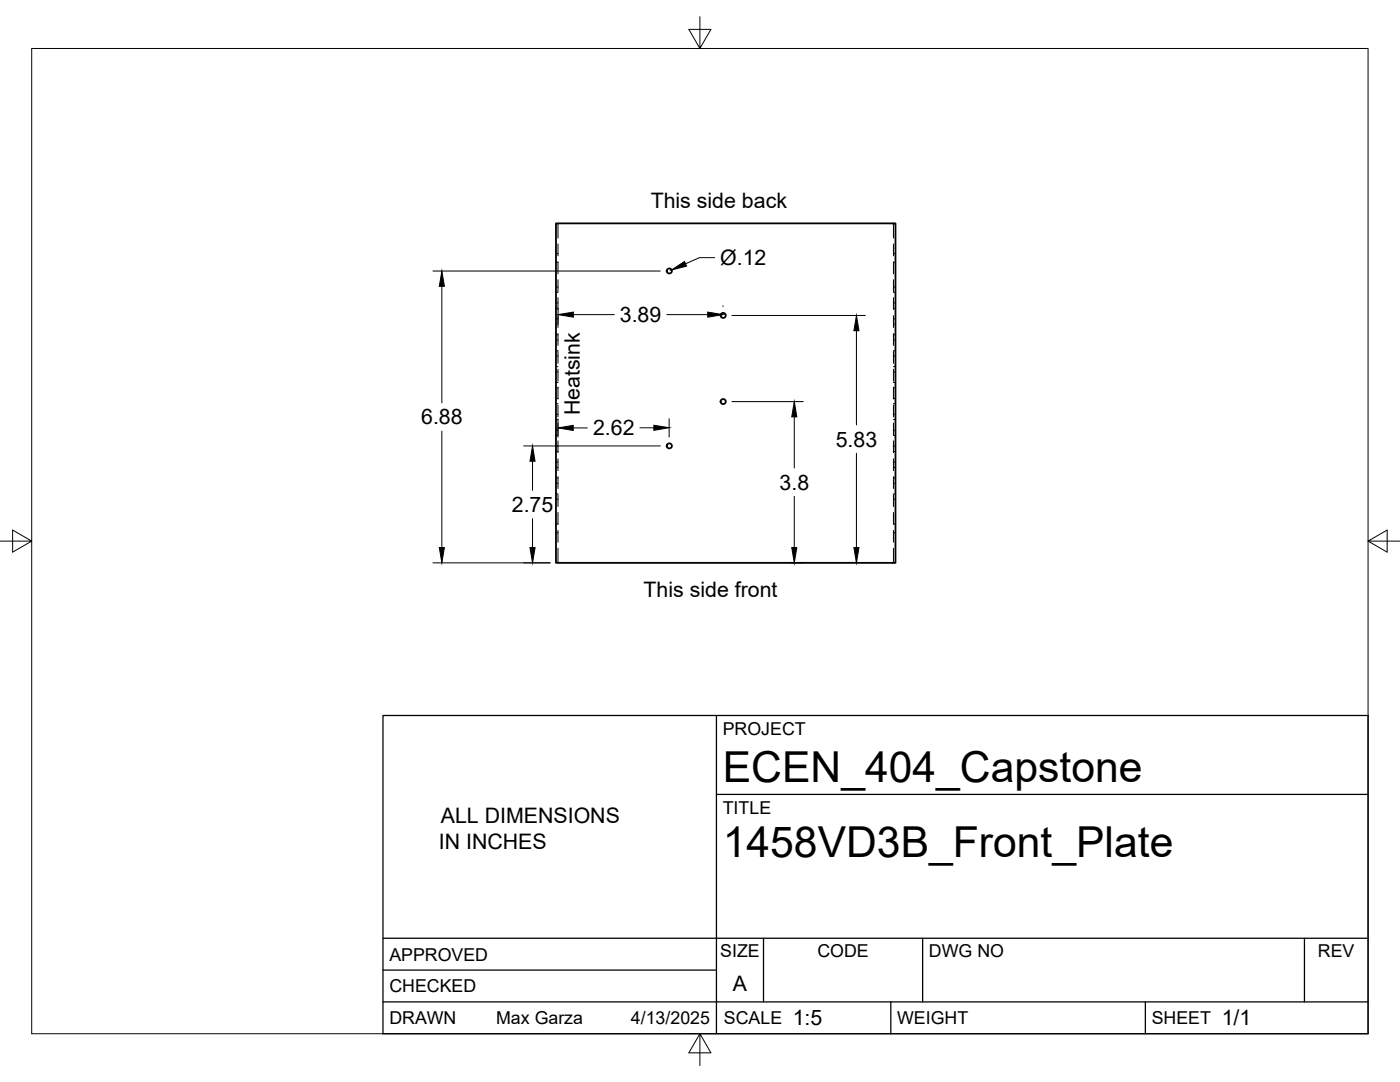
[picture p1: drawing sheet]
<svg xmlns="http://www.w3.org/2000/svg" width="279mm" height="216mm" viewBox="0 0 279 216" stroke-linecap="round" stroke-linejoin="round" font-family="sans-serif">
<!-- layer: Visible -->
<g fill="none" stroke="#000" stroke-width=".36">
<path d="M111 44.6h67.7v67.7h-67.7z"/>
<circle cx="133.6" cy="54.1" r=".51"/>
<circle cx="144.3" cy="62.9" r=".51"/>
<circle cx="133.6" cy="89" r=".51"/>
<circle cx="144.3" cy="80.1" r=".51"/>
</g>
<!-- layer: Hidden -->
<g fill="none" stroke="#000" stroke-width=".2">
<path d="M111 57.3h.4M111 58.3h.4M111 50.6h.4M111 52.3h.4M111.4 44.6v2.9M111.4 48.7v2.4M111.4 52.3v2.3M111.4 55.8v2.4M111.4 59.4v2.4M178.3 57.3h.4M178.3 58.3h.4M178.3 44.6v2.9"/>
<path d="M178.3 48.7v2.4M178.3 52.3v2.3M178.3 55.8v2.4M178.3 59.4v2.4M178.3 50.6h.4M178.3 52.3h.4M111 60.5h.4M111 61.5h.4M111 63.6h.4M111 64.7h.4M111 66.8h.4M111 67.9h.4"/>
<path d="M111 70h.4M111 71h.4M111 73.2h.4M111 74.2h.4M111 76.3h.4M111 77.4h.4M111 79.5h.4M111.4 63v2.3M111.4 66.5v2.4M111.4 70.1v2.4M111.4 73.7v2.4M111.4 77.3v2.3"/>
<path d="M178.3 60.5h.4M178.3 61.5h.4M178.3 63.6h.4M178.3 64.7h.4M178.3 66.8h.4M178.3 67.9h.4M178.3 70h.4M178.3 71h.4M178.3 73.2h.4M178.3 74.2h.4M178.3 76.3h.4M178.3 77.4h.4"/>
<path d="M178.3 79.5h.4M178.3 63v2.3M178.3 66.5v2.4M178.3 70.1v2.4M178.3 73.7v2.4M178.3 77.3v2.3M111 98.6h.4M111 99.6h.4M111 95.4h.4M111 96.4h.4M111 92.2h.4M111 93.3h.4"/>
<path d="M111 89h.4M111 90.1h.4M111 85.9h.4M111 86.9h.4M111 82.7h.4M111 83.7h.4M111 80.6h.4M111.4 80.8v2.4M111.4 84.4v2.4M111.4 88v2.3M111.4 91.5v2.4M111.4 95.1v2.4"/>
<path d="M111.4 98.7v2.4M178.3 98.6h.4M178.3 99.6h.4M178.3 95.4h.4M178.3 96.4h.4M178.3 92.2h.4M178.3 93.3h.4M178.3 89h.4M178.3 90.1h.4M178.3 85.9h.4M178.3 86.9h.4M178.3 82.7h.4"/>
<path d="M178.3 83.7h.4M178.3 80.6h.4M178.3 80.8v2.4M178.3 84.4v2.4M178.3 88v2.3M178.3 91.5v2.4M178.3 95.1v2.4M178.3 98.7v2.4M111 104.6h.4M111 106.3h.4M111.4 102.3v2.3M111.4 105.8v2.4"/>
<path d="M111.4 109.4v2.9M178.3 102.3v2.3M178.3 105.8v2.4M178.3 109.4v2.9M178.3 104.6h.4M178.3 106.3h.4"/>
</g>
<!-- layer: Border -->
<path d="M6.3 9.7h266.7v196.6h-266.7zM139.7 3.3v6.4l2.2-3.8h-4.4l2.2 3.8M0 108h6.3l-3.8-2.2v4.4l3.8-2.2M273 108l3.8 2.2v-4.4l-3.8 2.2h6.4M139.7 206.3l-2.2 3.8h4.4l-2.2-3.8v6.3" fill="none" stroke="#000" stroke-width=".2"/>
<!-- layer: Titleblock -->
<path d="M76.4 142.8h196.6v63.5h-196.6zM143 158.5h130M143 142.8v63.5M76.4 199.9h196.6M76.4 193.6h66.6M76.4 187.2h196.6M152.4 187.2v12.7M177.8 199.9v6.4M184.1 187.2v12.7M228.6 199.9v6.4M260.3 187.2v12.7" fill="none" stroke="#000" stroke-width=".25"/>
<!-- layer: FD_Dimensions -->
<g fill="none" stroke="#000" stroke-width=".2">
<path d="M86.4 54.1h45.4M88.2 57.1v23.3M142.6 51.4h-3l-2.8 1.2M111.4 61.6v3M114.4 62.8h8.2M133.1 62.8h8.1M144.3 61v.2M146.1 62.9h26.6M170.9 66v18.8M88.2 86v23.3M104.5 89h27.3M106.3 92v5.8"/>
<path d="M111.4 83.6v3.6M114.4 85.4h2.8M127.7 85.4h2.8M133.5 83.6v3.6M146.1 80.1h14.2M158.5 83.2v10.2M158.5 99v10.3M170.9 90.4v18.9M86.4 112.3h23.4M106.3 103.5v5.8M157.8 112.3h2.5"/>
</g>
<g fill="#000" stroke="#000" stroke-width=".2">
<path d="M88.2 54.1l.5 3h-1zM134 53.9l2.6-1.7 .4 .9zM111.4 62.8l3-.5v1zM141.2 62.3l3.1 .5-3.1 .5zM170.9 62.9l.5 3.1h-1zM106.3 89l.5 3h-1zM111.4 85.4l3-.5v1zM130.5 84.9l3 .4-3 .6zM158.5 80.1l.5 3.1h-1zM87.7 109.3h1l-.5 3zM105.8 109.3h1l-.5 3zM158 109.3h1l-.5 3z"/>
<path d="M170.4 109.3h1l-.5 3z"/>
</g>
<g font-size="8.5">
<text x="144.3" y="156">ECEN_404_Capstone</text>
<text x="144.3" y="171">1458VD3B_Front_Plate</text>
</g>
<g font-size="4.3">
<text x="129.9" y="41.4">This side back</text>
<text x="143.7" y="52.9">Ø.12</text>
<text x="123.7" y="64.3">3.89</text>
<text x="115.7" y="82.9" transform="rotate(-90 115.7 82.9)">Heatsink</text>
<text x="84.1" y="84.7">6.88</text>
<text x="118.4" y="86.9">2.62</text>
<text x="166.8" y="89.1">5.83</text>
<text x="155.6" y="97.7">3.8</text>
<text x="102.2" y="102.2">2.75</text>
<text x="128.4" y="119">This side front</text>
<text x="88" y="164.2">ALL DIMENSIONS</text>
<text x="87.6" y="169.4">IN INCHES</text>
<text x="146.3" y="197.7">A</text>
<text x="158.2" y="204.6">1:5</text>
<text x="243.8" y="204.6">1/1</text>
</g>
<g font-size="3.5">
<text x="144.3" y="146.6">PROJECT</text>
<text x="144.3" y="162.3">TITLE</text>
<text x="77.7" y="191.7">APPROVED</text>
<text x="143.7" y="191">SIZE</text>
<text x="163.1" y="191">CODE</text>
<text x="185.4" y="191">DWG NO</text>
<text x="263" y="191">REV</text>
<text x="77.7" y="198">CHECKED</text>
<text x="77.7" y="204.4">DRAWN</text>
<text x="99" y="204.4">Max Garza</text>
<text x="125.9" y="204.4">4/13/2025</text>
<text x="144.5" y="204.4">SCALE</text>
<text x="179" y="204.4">WEIGHT</text>
<text x="229.8" y="204.4">SHEET</text>
</g>
</svg>
